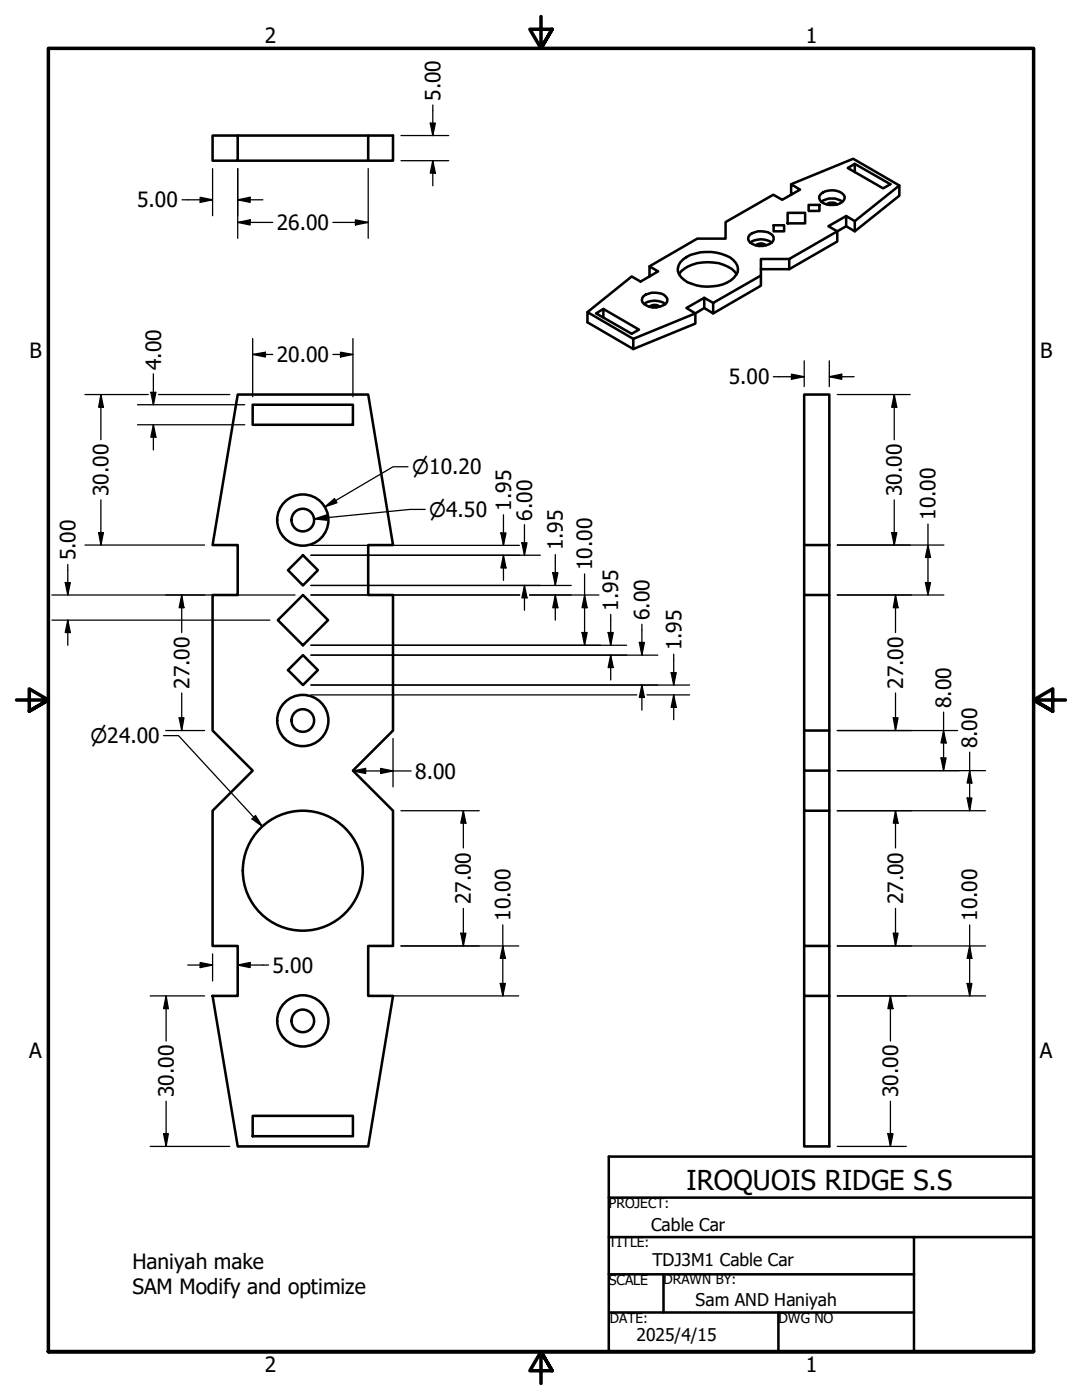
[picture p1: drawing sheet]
<svg xmlns="http://www.w3.org/2000/svg" width="216mm" height="279mm" viewBox="0 0 216 279" stroke-linecap="round" stroke-linejoin="round" font-family="sans-serif">
<!-- layer: Visible (ANSI) -->
<g fill="none" stroke="#000" stroke-width=".51">
<path d="M42.4 27.1h5v5h-5zM47.4 32.1h26.1v-5h4.9v5h-4.9M47.4 27.1h26.1M157.9 38.9v-2.1l1.7 1-3.5 2.1-1.8-1-9.5 5.4v3.3h-5.7l-9.5 5.5M157.9 36.8l12.3-5.1 9.3 5.3v2.1l-8.9 7.1M163.8 38.7a3.4 3.4 0 0 1 4.7 .5 1.92 1.92 0 0 1-2.3 1.7 2.38 2.38 0 0 1-2.8-1.4zM170.6 32.7l-1.4 .8 7 4.1 1.5-.8-7.1-4.1v1.7M179.5 37l-8.9 7.1v2.1l-1.8-1.1M128.4 59.1a3.7 3.7 0 0 1 4.5 .1 1.08 1.08 0 0 1 .2 1.2 1.08 1.08 0 0 1-1 .6 3.4 3.4 0 0 1-3.9-.7l-.1-.8zM129.6 55.2v-2.1l1.7 1.1-3.5 2-1.8-1-8.8 7.1M135.5 54.7a6.4 6.4 0 0 1 5.7-2.4 7.1 7.1 0 0 1 5.8 2.4M135.8 52.3a6.5 6.5 0 0 1 5-2 8.2 8.2 0 0 1 5.5 1.6 2.23 2.23 0 0 1 .1 3.5 8.4 8.4 0 0 1-8.4 1.2 3.3 3.3 0 0 1-2.7-3.1z"/>
<path d="M140.5 59.4l-3.5 2.1 1.7 1v2.1l-12.3 5.1M149.6 46.9a3.8 3.8 0 0 1 4.6 .1 1.15 1.15 0 0 1-.8 1.8 3.4 3.4 0 0 1-4-.7v-.9zM149.7 48.5a3.6 3.6 0 0 1 4.3 0M150.8 49a1.55 1.55 0 0 1 2 0M151.4 49.1h.9M151.8 55l-9.5 5.5v2l-1.8-1M154.4 45h2.1v1.2h-2.1zM157.2 42.5h3.5v2.1h-3.5zM157.5 51.7h-5.7v5.3l-9.5 5.5M161.4 40.9h2.1v1.2h-2.1zM163.9 40.3a3.8 3.8 0 0 1 4.2 0M165 40.8a1.55 1.55 0 0 1 2 0"/>
<path d="M165.5 40.9h.9M168.8 43.1l-3.5 2 1.8 1.1v2l-9.6 5.5M170.6 44.1l-1.8-1v2l-11.3 6.6v2h-5.7M47.4 78.7h26.1l4.9 30.1h-4.9v9.9h4.9v27.1l-8 8 8 8v27h-4.9v10h4.9l-4.9 30h-26.1l-5-30h5v-10h-5v-27l8-8-8-8v-27.1h5v-9.9h-5zM120.4 61.7l-1.5 .8 7.1 4.1 1.5-.8-7.1-4.1v1.7M128.5 60.7a3.6 3.6 0 0 1 4.3 0M129.6 61.2a1.55 1.55 0 0 1 2 0M130.2 61.3h.9M142.3 60.5l-1.8-1.1v2.1l-1.8 1-12.3 5.1v2.1l-9.2-5.4v-2l9.2 5.3M160.5 78.7h5v30.1h-5zM50.4 80.8h20v4h-20zM57.5 113.8l3-3 2.9 3-2.9 3z"/>
<path d="M160.5 108.8v9.9h5v27.1M160.5 118.7v27.1h5v8M165.5 108.8v9.9M55.4 123.8l5.1-5.1 5 5.1-5 5zM57.5 133.7l3-3 2.9 3-2.9 3zM160.5 145.8v8h5v8M160.5 153.8v8h5v27M160.5 161.8v27h5v10M160.5 188.8v10h5v30h-5v-30M50.4 222.7h20v4.1h-20z"/>
<circle cx="60.4" cy="103.8" r="2.25"/>
<circle cx="60.4" cy="103.8" r="5.1"/>
<circle cx="60.4" cy="143.8" r="2.25"/>
<circle cx="60.4" cy="143.8" r="5.1"/>
<circle cx="60.4" cy="173.8" r="12"/>
<circle cx="60.4" cy="203.7" r="2.25"/>
<circle cx="60.4" cy="203.7" r="5.1"/>
</g>
<!-- layer: Border (ANSI) -->
<path d="M107.9 3.3v6.4l-2.2-3.9h4.5l-2.3 3.9 2.3-3.9M3.3 139.7h6.4l-3.9-2.2v4.4l3.9-2.2-3.9 2.2M212.6 139.7h-6.4l3.9-2.2v4.4l-3.9-2.2 3.9 2.2M9.7 269.7v-260h196.5v260h-196.5h196.5M110.2 273.6l-2.3-3.9 2.3 3.9h-4.5l2.2-3.9v6.4" fill="none" stroke="#000" stroke-width=".7"/>
<!-- layer: Title (ANSI) -->
<path d="M121.5 239h84.7M121.5 246.9h84.7M121.5 254.3h60.9M132.4 254.3v7.6M182.4 246.9v22.8M121.4 269.7h84.8v-38.9h-84.7v38.9M121.7 261.9h60.7M155.3 261.9v7.8" fill="none" stroke="#000" stroke-width=".51"/>
<!-- layer: Dimension (ANSI) -->
<g fill="none" stroke="#000" stroke-width=".25">
<path d="M36.3 39.9h6.1M39.9 39.4l2.5 .5-2.5 .5zM42.4 33.7v9.4M47.4 39.9l2.5-.5v1zM47.4 33.7v13.9M47.4 39.9h5.1M73.5 33.7v13.9M80 32.1h9.5M80 27.1h9.5M85.9 24.6h1l-.5 2.5zM86.4 32.1l.5 2.4h-1zM86.4 21v6.1"/>
<path d="M86.4 32.1v5M47.4 44.4l2.5-.5v1zM47.4 44.4h7M66.4 44.4h7.1M70.9 43.9l2.6 .5-2.6 .5zM17 78.7h12.6M20.1 78.7l.5 2.6h-.9zM20.1 78.7v9.1M30.1 78.3h1l-.5 2.5zM30.6 74.6v6.2M31.6 78.7h14.2M50.4 70.7l2.6-.4v.9z"/>
<path d="M50.4 70.7h4M50.4 67.6v11.6M66.4 70.7h4M67.9 70.3l2.5 .4-2.5 .5zM70.4 67.6v11.6M154.3 75.2h6.2M157.9 74.7l2.6 .5-2.6 .5zM160.5 72v5.2M165.5 75.2l2.5-.5v1zM165.5 75.2h4.9M165.5 72v5.2M167.1 78.7h14.5"/>
<path d="M178.4 78.7l.5 2.6h-1zM178.4 78.7v9.1M20.1 99.8v9M27.4 80.8h21.4M27.4 84.8h21.4M30.6 84.8l.5 2.4h-1zM30.6 84.8v5M81.4 93.2h-3l-13.6 8M178.4 99.8v9M10.4 118.7h48.5M13 116.3h1l-.5 2.4zM13.5 112.6v6.1"/>
<path d="M17 108.8h23.8M19.7 106.3h.9l-.5 2.5zM36.3 118.7l.4 2.6h-.9zM36.3 118.7v7.5M62 110.8h45.8M62 108.8h41.6M62 116.8h52M62 118.7h41.7M62.7 103.6l2.4-.8 .1 1zM64.8 101.2l1.9-1.7 .5 .8zM84.8 101.7h-2.9l-19.2 1.9M99.9 106.4h1.1l-.5 2.4z"/>
<path d="M100.5 110.8l.5 2.5h-1.1zM100.5 102.7v6.1M100.5 110.8v5M104.1 108.3h1.1l-.6 2.5zM104.6 116.8l.6 2.5h-1.1zM104.6 104.7v6.1M104.6 116.8v5M105.7 118.7h13.8M110.3 114.3h1l-.5 2.5zM110.8 118.7l.5 2.6h-1zM110.8 110.7v6.1M110.8 118.7v5.1"/>
<path d="M116.6 118.7l.6 2.6h-1.1zM116.6 114.6v14.2M167.1 108.8h21.2M167.1 118.7h21.2M177.9 106.3h1l-.5 2.5zM178.7 118.7l.5 2.6h-1zM178.7 118.7v7.5M184.7 116.3h1l-.5 2.4zM185.2 108.8l.5 2.5h-1zM185.2 104.6v14.1M10.4 123.8h43.4M13.5 123.8l.5 2.4h-1z"/>
<path d="M13.5 123.8v5M36.3 138.3v7.5M62 128.8h63M62 130.7h69.3M62 136.7h75.6M62 138.7h65.1M116.1 126.2h1.1l-.6 2.6zM121.3 126.2h1.1l-.5 2.6zM121.9 130.7l.5 2.5h-1.1zM121.9 122.6v6.2M121.9 130.7v5M127.6 128.2h1l-.5 2.5z"/>
<path d="M128.1 136.7l.5 2.5h-1zM128.1 124.6v6.1M128.1 136.7v5M129.1 138.7h8.5M133.9 134.2h1l-.5 2.5zM134.4 138.7l.5 2.5h-1zM134.4 130.6v6.1M134.4 138.7v4.9M178.7 138.3v7.5M32.6 146.8h3l16.7 18.1M33.1 145.8h7.7M35.8 143.3h.9l-.4 2.5z"/>
<path d="M70.4 153.9l2.6-.5v1zM70.4 153.9h11.6M75.9 153.4l2.5 .5-2.5 .5zM78.4 147.4v9.6M167.1 145.8h24M167.1 153.8h29.6M178.2 143.3h1l-.5 2.5zM187.8 151.3h1l-.5 2.5zM188.3 145.8l.5 2.5h-1zM188.3 142.1v11.7M193 159.3h.9l-.4 2.5zM193.5 153.8l.4 2.5h-.9z"/>
<path d="M193.5 150.1v11.7M51 162.8l1.3 2.1-2-1.5zM80 161.8h15.6M92.5 161.8l.5 2.5h-1.1zM92.5 161.8v7.4M167.1 161.8h29.6M178.7 161.8l.5 2.5h-1zM178.7 161.8v7.4M30 198.8h10.8M33.1 198.8l.5 2.5h-1zM33.1 198.8v9M37.5 192.6h4.9"/>
<path d="M39.9 192.1l2.5 .5-2.5 .5zM42.4 190.4v5.4M47.4 192.6l2.5-.5v1zM47.4 192.6h6.2M47.4 190.4v5.4M75.1 198.8h28.4M80 188.8h23.5M91.9 186.2h1.1l-.5 2.6zM92.5 181.3v7.5M99.8 196.3h1l-.5 2.5zM100.3 188.8l.5 2.5h-1zM100.3 184.6v14.2"/>
<path d="M167.1 188.8h29.6M167.1 198.8h29.6M177.7 198.8l.5 2.5h-1zM177.7 198.8v9M178.2 186.2h1l-.5 2.6zM178.7 181.3v7.5M193 196.3h.9l-.4 2.5zM193.5 188.8l.4 2.5h-.9zM193.5 184.6v14.2M33.1 219.8v9M177.7 219.8v9M30 228.8h15.8"/>
<path d="M32.6 226.3h1l-.5 2.5zM167.1 228.8h13.7M177.2 226.3h1l-.5 2.5z"/>
</g>
<g fill="#000">
<path d="M47.4 39.9l2.5-.5v1zM85.9 24.6h1l-.5 2.5zM86.4 32.1l.5 2.4h-1zM39.9 39.4l2.5 .5-2.5 .5zM47.4 44.4l2.5-.5v1zM70.9 43.9l2.6 .5-2.6 .5zM30.1 78.3h1l-.5 2.5zM50.4 70.7l2.6-.4v.9zM67.9 70.3l2.5 .4-2.5 .5zM157.9 74.7l2.6 .5-2.6 .5zM165.5 75.2l2.5-.5v1zM20.1 78.7l.5 2.6h-.9z"/>
<path d="M30.6 84.8l.5 2.4h-1zM64.8 101.2l1.9-1.7 .5 .8zM178.4 78.7l.5 2.6h-1zM13 116.3h1l-.5 2.4zM19.7 106.3h.9l-.5 2.5zM62.7 103.6l2.4-.8 .1 1zM99.9 106.4h1.1l-.5 2.4zM100.5 110.8l.5 2.5h-1.1zM104.1 108.3h1.1l-.6 2.5zM104.6 116.8l.6 2.5h-1.1zM110.3 114.3h1l-.5 2.5zM177.9 106.3h1l-.5 2.5z"/>
<path d="M184.7 116.3h1l-.5 2.4zM185.2 108.8l.5 2.5h-1zM13.5 123.8l.5 2.4h-1zM36.3 118.7l.4 2.6h-.9zM110.8 118.7l.5 2.6h-1zM116.1 126.2h1.1l-.6 2.6zM116.6 118.7l.6 2.6h-1.1zM121.3 126.2h1.1l-.5 2.6zM121.9 130.7l.5 2.5h-1.1zM127.6 128.2h1l-.5 2.5zM128.1 136.7l.5 2.5h-1zM133.9 134.2h1l-.5 2.5z"/>
<path d="M178.7 118.7l.5 2.6h-1zM35.8 143.3h.9l-.4 2.5zM70.4 153.9l2.6-.5v1zM75.9 153.4l2.5 .5-2.5 .5zM134.4 138.7l.5 2.5h-1zM178.2 143.3h1l-.5 2.5zM187.8 151.3h1l-.5 2.5zM188.3 145.8l.5 2.5h-1zM193 159.3h.9l-.4 2.5zM193.5 153.8l.4 2.5h-.9zM51 162.8l1.3 2.1-2-1.5zM92.5 161.8l.5 2.5h-1.1z"/>
<path d="M178.7 161.8l.5 2.5h-1zM39.9 192.1l2.5 .5-2.5 .5zM47.4 192.6l2.5-.5v1zM91.9 186.2h1.1l-.5 2.6zM99.8 196.3h1l-.5 2.5zM100.3 188.8l.5 2.5h-1zM178.2 186.2h1l-.5 2.6zM193 196.3h.9l-.4 2.5zM193.5 188.8l.4 2.5h-.9zM33.1 198.8l.5 2.5h-1zM177.7 198.8l.5 2.5h-1zM32.6 226.3h1l-.5 2.5z"/>
<path d="M177.2 226.3h1l-.5 2.5z"/>
</g>
<text font-size="5.5" x="137" y="237.4">IROQUOIS RIDGE S.S</text>
<g font-size="4.2">
<text x="52.8" y="8.6">2</text>
<text x="160.8" y="8.6">1</text>
<text x="87.9" y="20.1" transform="rotate(-90 87.9 20.1)">5.00</text>
<text x="27.4" y="41.4">5.00</text>
<text x="55.2" y="45.9">26.00</text>
<text x="5.9" y="71.4">B</text>
<text x="207.6" y="71.4">B</text>
<text x="32.1" y="73.9" transform="rotate(-90 32.1 73.9)">4.00</text>
<text x="55.2" y="72.3">20.00</text>
<text x="145.4" y="76.7">5.00</text>
<text x="21.7" y="99" transform="rotate(-90 21.7 99)">30.00</text>
<text x="102" y="101.9" transform="rotate(-90 102 101.9)">1.95</text>
<text x="180" y="99" transform="rotate(-90 180 99)">30.00</text>
<text x="106.2" y="103.9" transform="rotate(-90 106.2 103.9)">6.00</text>
<text x="186.7" y="103.8" transform="rotate(-90 186.7 103.8)">10.00</text>
<text x="15" y="111.8" transform="rotate(-90 15 111.8)">5.00</text>
<text x="112.3" y="109.9" transform="rotate(-90 112.3 109.9)">1.95</text>
<text x="118.2" y="113.8" transform="rotate(-90 118.2 113.8)">10.00</text>
<text x="123.4" y="121.9" transform="rotate(-90 123.4 121.9)">1.95</text>
<text x="129.6" y="123.8" transform="rotate(-90 129.6 123.8)">6.00</text>
<text x="136" y="129.8" transform="rotate(-90 136 129.8)">1.95</text>
<text x="37.8" y="137.5" transform="rotate(-90 37.8 137.5)">27.00</text>
<text x="180.2" y="137.5" transform="rotate(-90 180.2 137.5)">27.00</text>
<text x="189.8" y="141.4" transform="rotate(-90 189.8 141.4)">8.00</text>
<text x="195" y="149.4" transform="rotate(-90 195 149.4)">8.00</text>
<text x="82.9" y="155.4">8.00</text>
<text x="94" y="180.5" transform="rotate(-90 94 180.5)">27.00</text>
<text x="101.9" y="183.8" transform="rotate(-90 101.9 183.8)">10.00</text>
<text x="180.2" y="180.5" transform="rotate(-90 180.2 180.5)">27.00</text>
<text x="195" y="183.8" transform="rotate(-90 195 183.8)">10.00</text>
<text x="54.4" y="194.1">5.00</text>
<text x="5.8" y="211.1">A</text>
<text x="207.5" y="211.1">A</text>
<text x="34.7" y="218.9" transform="rotate(-90 34.7 218.9)">30.00</text>
<text x="179.2" y="218.9" transform="rotate(-90 179.2 218.9)">30.00</text>
<text x="26.4" y="253.3">Haniyah make</text>
<text x="26.4" y="258.3">SAM Modify and optimize</text>
<text x="52.8" y="273.8">2</text>
<text x="160.8" y="273.8">1</text>
</g>
<g font-size="3.9">
<text x="82.2" y="94.6">⌀10.20</text>
<text x="85.7" y="103.1">⌀4.50</text>
<text x="18" y="148.3">⌀24.00</text>
</g>
<g font-size="3.5">
<text x="129.9" y="245.7">Cable Car</text>
<text x="130.2" y="252.7">TDJ3M1 Cable Car</text>
<text x="138.8" y="260.7">Sam AND Haniyah</text>
<text x="127" y="267.7">2025/4/15</text>
</g>
<g font-size="2.8">
<text x="121.5" y="256.3">SCALE</text>
<text x="155.3" y="264">DWG NO</text>
</g>
<g font-size="2.7">
<text x="121.5" y="241.1">PROJECT:</text>
<text x="121.5" y="248.9">TITLE:</text>
<text x="132.4" y="256.3">DRAWN BY:</text>
<text x="121.7" y="264">DATE:</text>
</g>
</svg>
